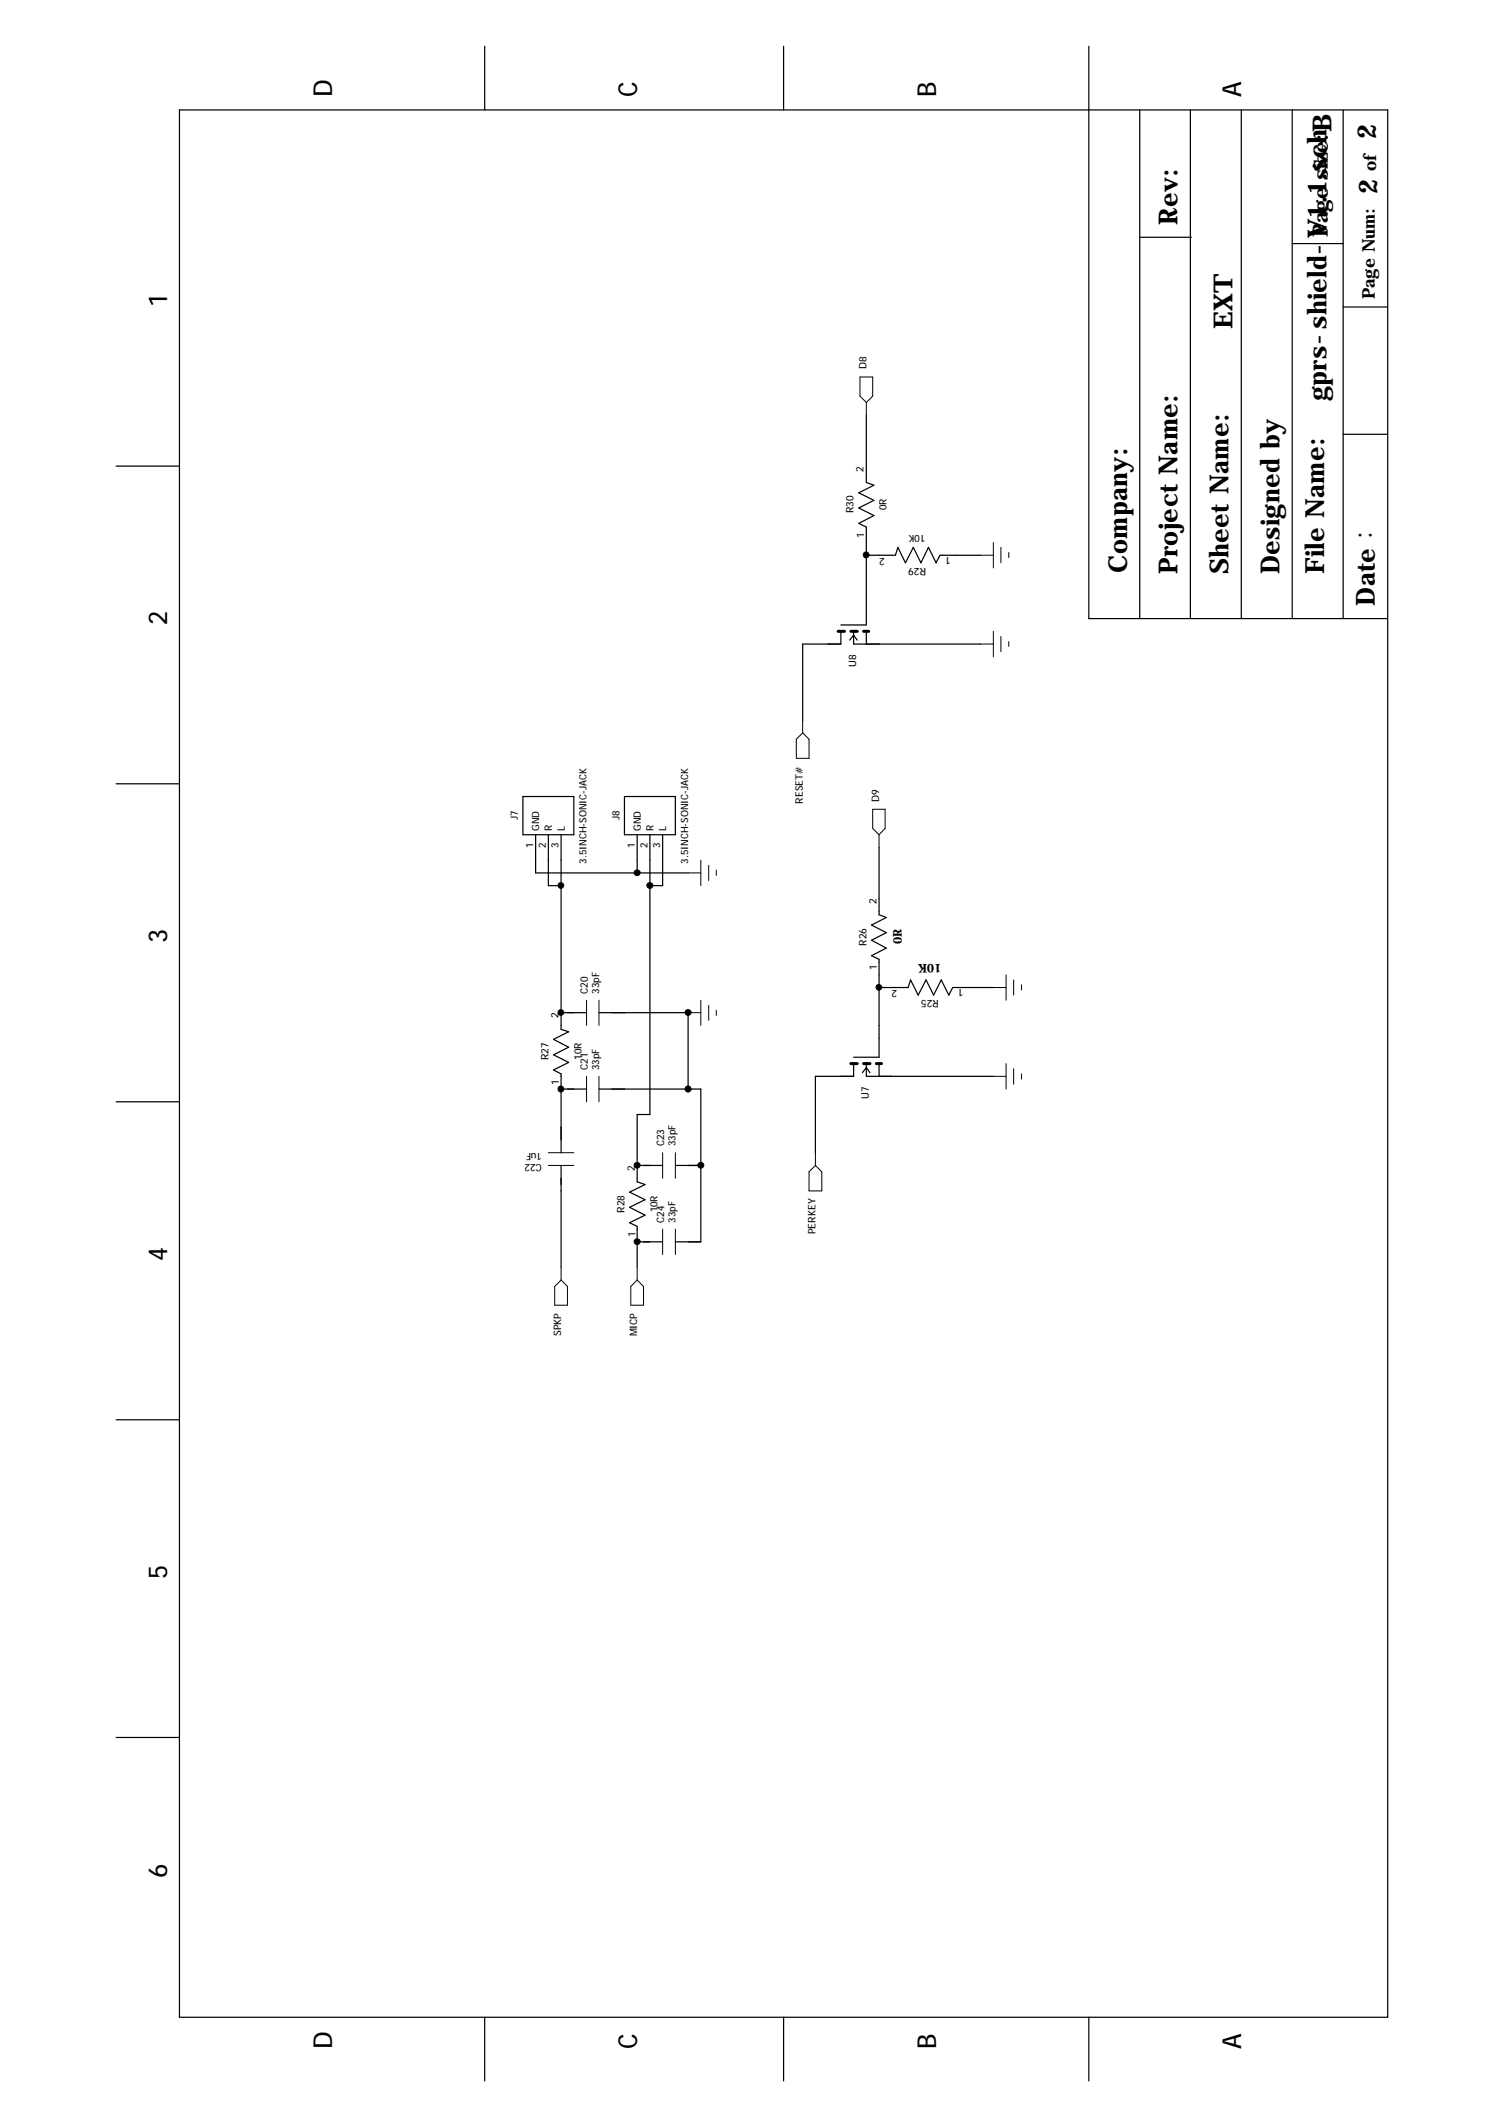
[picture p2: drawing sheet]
<svg xmlns="http://www.w3.org/2000/svg" width="210mm" height="297mm" viewBox="0 0 210 297" stroke-linecap="round" stroke-linejoin="round" font-family="sans-serif">
<g fill="none" stroke="#000" stroke-width=".17">
<path d="M25.1 15.4h168.7v266.3h-168.7zM67.7 6.5v8.9M109.4 6.5v8.9M152.1 6.5v8.8M152.1 15.4v71h41.7M159.2 15.4v71M166.2 15.4v71M173.4 15.4v71M180.5 15.4v71M187.6 15.4v71M159.2 33.1h7M166.2 33.1h.1"/>
<path d="M180.5 34h7.1M121 58v9.4l1 .4-2.1 1 2.1 1.1-2.1 1 2.1 1.1-2.1 1.1 1.1 .5v13.7h-3.6M187.6 42.9h6.2M16.2 65.1h8.9M121 77.5h4.1l.3-1.1 1 2.2 1.2-2.2 1 2.2 1.1-2.2 1 2.2 .6-1.1h5.6M187.6 60.6h6.2M117.4 88.2v1.7h-5.3v10.7M118.7 89.4l.5-.7 .5 .7M119.2 88.2v1.7h17.7M121 88.2v1.7M16.2 109.5h8.9M73 111.2h7.1v5.4h-7.1z"/>
<path d="M74.8 116.6v5.3h21.3M76.6 116.6v7.1h1.8M78.4 116.6v27.1l1 .4-2.1 1 2.1 1.1-2.1 1.1 2.1 1.1-2.1 1 1.1 .6v11M87.2 111.2h7.1v5.4h-7.1zM89 116.6v5.3M90.8 116.6v39h-1.8v9.4l1.1 .4-2.2 1.1 2.2 1-2.2 1.1 2.2 1.1-2.2 1.1 1.1 .5v5.7M92.5 116.6v7.1h-1.7M122.8 118.3v9.4l1 .4-2.1 1.1 2.1 1-2.1 1.1 2.1 1.1-2.1 1.1 1.1 .5v13.6h-3.6M122.8 137.9h4l.4-1.1 1 2.2 1.1-2.2 1.1 2.2 1-2.2 1.1 2.2 .6-1.1h5.6M16.2 153.9h8.9M78.4 141.4h.1M78.4 152.1h.1"/>
<path d="M78.4 141.4h3.5M78.4 152.1h3.5M83.7 141.4h12.4M83.7 152.1h14.2v21.3h-3.6M96.1 141.4h.1M96.1 141.4v10.7M119.2 148.5v1.8h-5.3v10.7M120.4 149.8l.6-.7 .5 .7M121 148.5v1.8h17.7M122.8 148.5v1.8M78.4 162.8v14.2M89 162.8h.1"/>
<path d="M89 173.4h.1M89 162.8h3.5M89 173.4h3.5M94.3 162.8h3.6M97.9 162.8h.1M16.2 198.3h8.9M16.2 242.6h8.9M67.7 281.7v8.9M109.4 281.7v8.9M152.1 281.7v8.9"/>
</g>
<g fill="none" stroke="#000" stroke-width=".14">
<path d="M120.1 52.6h1.8v2.7l-.9 .9-.9-.9zM121 56.2v1.8M136.9 77.5h1.8M138.7 75.8v3.5M139.8 76.4v2.2M140.9 77.2v.7M136.9 89.9h1.8M138.7 88.2v3.5M139.8 88.9v2.1M140.9 89.6v.7M112.1 102.3l.9 .9v2.7h-1.8v-2.7zM112.1 100.6v1.7"/>
<path d="M121.9 113h1.7v2.7l-.8 .9-.9-.9zM122.8 116.6v1.7M81.9 139.7v3.5M83.7 139.7v3.5M96.1 121.9h1.8M97.9 120.1v3.6M97.9 139.7v3.5M99 120.8v2.2M100 121.5v.7M138.7 137.9h1.8M140.5 136.1v3.6M141.6 136.8v2.2"/>
<path d="M142.7 137.5v.7M81.9 150.3v3.6M83.7 150.3v3.6M96.1 141.4h1.8M99 140.4v2.1M100 141.1v.7M138.7 150.3h1.8M140.5 148.5v3.6M141.6 149.3v2.1M142.7 150v.7M76.6 162.8h3.5M76.6 161h3.5"/>
<path d="M78.4 177v1.8M78.4 178.8l.8 .8v2.7h-1.7v-2.7zM88.1 179.6l.9-.8 .9 .8v2.7h-1.8zM89 177v1.8M92.5 161v3.5M92.5 171.6v3.6M94.3 161v3.5M94.3 171.6v3.6M113.9 161v1.8M113.9 162.8l.9 .8v2.7h-1.8v-2.7z"/>
</g>
<path d="M117.1 88.2h.8M118.8 88.2h.9M120.6 88.2h.7M118.8 148.5h.9M120.6 148.5h.9M122.4 148.5h.7" fill="none" stroke="#000" stroke-width=".42"/>
<g fill="#000" stroke="#000" stroke-width=".14">
<circle cx="121" cy="77.5" r=".42"/>
<circle cx="78.3" cy="123.7" r=".4"/>
<circle cx="89" cy="121.9" r=".42"/>
<circle cx="90.8" cy="123.7" r=".42"/>
<circle cx="122.7" cy="137.9" r=".4"/>
<circle cx="78.3" cy="152.1" r=".42"/>
<circle cx="78.3" cy="141.4" r=".4"/>
<circle cx="96.1" cy="152.1" r=".43"/>
<circle cx="96.1" cy="141.4" r=".42"/>
<circle cx="89" cy="173.4" r=".42"/>
<circle cx="89" cy="162.7" r=".42"/>
<circle cx="97.9" cy="162.7" r=".42"/>
</g>
<g font-size="3.7">
<text x="192.2" y="19.5" transform="rotate(-90 192.2 19.5)">2</text>
<text x="192.4" y="27.1" transform="rotate(-90 192.4 27.1)">2</text>
<text x="164.5" y="31.4" transform="rotate(-90 164.5 31.4)">Rev:</text>
<text x="185.3" y="33.3" transform="rotate(-90 185.3 33.3)">V1.1.schB</text>
<text x="172.1" y="45.9" transform="rotate(-90 172.1 45.9)">EXT</text>
<text x="185.3" y="56" transform="rotate(-90 185.3 56)">gprs-shield-</text>
<text x="157.4" y="80" transform="rotate(-90 157.4 80)">Company:</text>
<text x="164.5" y="80.2" transform="rotate(-90 164.5 80.2)">Project Name:</text>
<text x="171.6" y="80.2" transform="rotate(-90 171.6 80.2)">Sheet Name:</text>
<text x="178.7" y="80.2" transform="rotate(-90 178.7 80.2)">Designed by</text>
<text x="184.9" y="80.2" transform="rotate(-90 184.9 80.2)">File Name:</text>
<text x="192" y="84.6" transform="rotate(-90 192 84.6)">Date：</text>
</g>
<g font-size="3.6">
<text x="46.4" y="13.6" transform="rotate(-90 46.4 13.6)">D</text>
<text x="89" y="13.6" transform="rotate(-90 89 13.6)">C</text>
<text x="130.7" y="13.6" transform="rotate(-90 130.7 13.6)">B</text>
<text x="173.4" y="13.6" transform="rotate(-90 173.4 13.6)">A</text>
<text x="23.3" y="42.9" transform="rotate(-90 23.3 42.9)">1</text>
<text x="23.3" y="87.3" transform="rotate(-90 23.3 87.3)">2</text>
<text x="23.3" y="131.7" transform="rotate(-90 23.3 131.7)">3</text>
<text x="23.3" y="176.1" transform="rotate(-90 23.3 176.1)">4</text>
<text x="23.3" y="220.5" transform="rotate(-90 23.3 220.5)">5</text>
<text x="23.3" y="262.2" transform="rotate(-90 23.3 262.2)">6</text>
<text x="46.4" y="286.2" transform="rotate(-90 46.4 286.2)">D</text>
<text x="89" y="286.2" transform="rotate(-90 89 286.2)">C</text>
<text x="130.7" y="286.2" transform="rotate(-90 130.7 286.2)">B</text>
<text x="173.4" y="286.2" transform="rotate(-90 173.4 286.2)">A</text>
</g>
<text font-size="3" x="185.4" y="33.1" transform="rotate(-90 185.4 33.1)">Page size:</text>
<g font-size="2.5">
<text x="192.2" y="23.9" transform="rotate(-90 192.2 23.9)">of</text>
<text x="192" y="41.8" transform="rotate(-90 192 41.8)">Page Num:</text>
</g>
<g font-size="1.7">
<text x="125.9" y="131.9" transform="rotate(-90 125.9 131.9)">0R</text>
<text x="131.5" y="134.7" transform="rotate(-180 131.5 134.7)">10K</text>
</g>
<g font-size="1.4">
<text x="121" y="51.6" transform="rotate(-90 121 51.6)">D8</text>
<text x="120.6" y="65.9" transform="rotate(-90 120.6 65.9)">2</text>
<text x="119.2" y="71.7" transform="rotate(-90 119.2 71.7)">R30</text>
<text x="123.8" y="71.3" transform="rotate(-90 123.8 71.3)">0R</text>
<text x="120.7" y="75.1" transform="rotate(-90 120.7 75.1)">1</text>
<text x="123.6" y="77.9" transform="rotate(-180 123.6 77.9)">2</text>
<text x="129.2" y="74.7" transform="rotate(-180 129.2 74.7)">10K</text>
<text x="132.8" y="77.8" transform="rotate(-180 132.8 77.8)">1</text>
<text x="129.3" y="79.3" transform="rotate(-180 129.3 79.3)">R29</text>
<text x="119.5" y="93.1" transform="rotate(-90 119.5 93.1)">U8</text>
<text x="112.1" y="112.2" transform="rotate(-90 112.1 112.2)">RESET#</text>
<text x="122.8" y="112" transform="rotate(-90 122.8 112)">D9</text>
<text x="72.3" y="114.6" transform="rotate(-90 72.3 114.6)">J7</text>
<text x="74.5" y="118.4" transform="rotate(-90 74.5 118.4)">1</text>
<text x="75.3" y="116.1" transform="rotate(-90 75.3 116.1)">GND</text>
<text x="76.2" y="118.4" transform="rotate(-90 76.2 118.4)">2</text>
<text x="77.1" y="116.1" transform="rotate(-90 77.1 116.1)">R</text>
<text x="78" y="118.4" transform="rotate(-90 78 118.4)">3</text>
<text x="78.9" y="116.1" transform="rotate(-90 78.9 116.1)">L</text>
<text x="86.5" y="114.6" transform="rotate(-90 86.5 114.6)">J8</text>
<text x="88.6" y="118.4" transform="rotate(-90 88.6 118.4)">1</text>
<text x="89.5" y="116.1" transform="rotate(-90 89.5 116.1)">GND</text>
<text x="90.4" y="118.4" transform="rotate(-90 90.4 118.4)">2</text>
<text x="91.3" y="116.1" transform="rotate(-90 91.3 116.1)">R</text>
<text x="92.2" y="118.4" transform="rotate(-90 92.2 118.4)">3</text>
<text x="93" y="116.1" transform="rotate(-90 93 116.1)">L</text>
<text x="81.9" y="120.6" transform="rotate(-90 81.9 120.6)">3.5INCH-SONIC-JACK</text>
<text x="96.1" y="120.6" transform="rotate(-90 96.1 120.6)">3.5INCH-SONIC-JACK</text>
<text x="122.4" y="126.3" transform="rotate(-90 122.4 126.3)">2</text>
<text x="121" y="132.1" transform="rotate(-90 121 132.1)">R26</text>
<text x="122.5" y="135.5" transform="rotate(-90 122.5 135.5)">1</text>
<text x="78" y="142.2" transform="rotate(-90 78 142.2)">2</text>
<text x="82.1" y="138.8" transform="rotate(-90 82.1 138.8)">C20</text>
<text x="83.7" y="138.8" transform="rotate(-90 83.7 138.8)">33pF</text>
<text x="125.3" y="138.2" transform="rotate(-180 125.3 138.2)">2</text>
<text x="131.1" y="139.7" transform="rotate(-180 131.1 139.7)">R25</text>
<text x="134.6" y="138.2" transform="rotate(-180 134.6 138.2)">1</text>
<text x="76.6" y="148" transform="rotate(-90 76.6 148)">R27</text>
<text x="81.2" y="148" transform="rotate(-90 81.2 148)">10R</text>
<text x="82.1" y="149.4" transform="rotate(-90 82.1 149.4)">C21</text>
<text x="83.7" y="149.4" transform="rotate(-90 83.7 149.4)">33pF</text>
<text x="78.1" y="151.5" transform="rotate(-90 78.1 151.5)">1</text>
<text x="121.3" y="153.5" transform="rotate(-90 121.3 153.5)">U7</text>
<text x="75.7" y="161" transform="rotate(-180 75.7 161)">1uF</text>
<text x="92.8" y="160.1" transform="rotate(-90 92.8 160.1)">C23</text>
<text x="94.3" y="160.1" transform="rotate(-90 94.3 160.1)">33pF</text>
<text x="75.7" y="162.6" transform="rotate(-180 75.7 162.6)">C22</text>
<text x="88.6" y="163.6" transform="rotate(-90 88.6 163.6)">2</text>
<text x="87.2" y="169.4" transform="rotate(-90 87.2 169.4)">R28</text>
<text x="88.7" y="172.8" transform="rotate(-90 88.7 172.8)">1</text>
<text x="91.8" y="169.3" transform="rotate(-90 91.8 169.3)">10R</text>
<text x="92.8" y="170.8" transform="rotate(-90 92.8 170.8)">C24</text>
<text x="94.3" y="170.8" transform="rotate(-90 94.3 170.8)">33pF</text>
<text x="113.9" y="172.4" transform="rotate(-90 113.9 172.4)">PERKEY</text>
<text x="78.4" y="186.6" transform="rotate(-90 78.4 186.6)">SPKP</text>
<text x="89" y="186.6" transform="rotate(-90 89 186.6)">MICP</text>
</g>
</svg>
